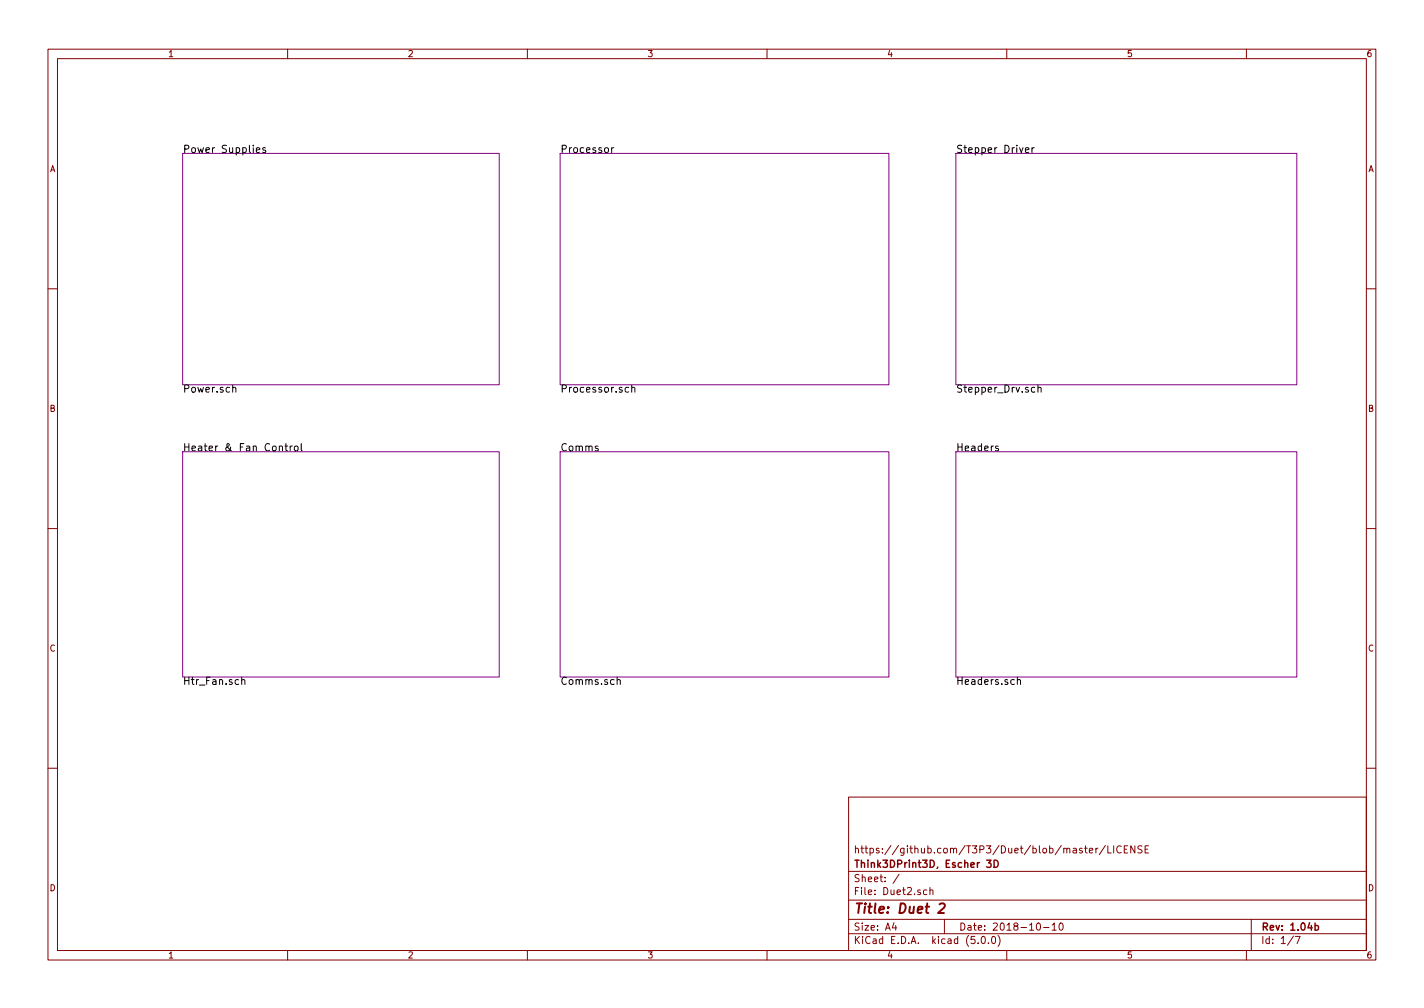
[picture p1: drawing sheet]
<svg xmlns="http://www.w3.org/2000/svg" width="297mm" height="210mm" viewBox="0 0 297 210" stroke-linecap="round" stroke-linejoin="round" font-family="sans-serif">
<g fill="none" stroke="#840000" stroke-width=".21">
<path d="M10 10.3h277v189.9h-277zM12 12.2h273v186.1h-273zM60 10.3v1.9M110 10.3v1.9M160 10.3v1.9M210 10.3v1.9M260 10.3v1.9M10 60.2h2M285 60.2h2M10 110.3h2M285 110.3h2M10 160.2h2"/>
<path d="M177 166.3h108v32h-108zM226.2 176.9h.6M226.4 176.4v1.3l.4 .2M227.2 177.4l.7-.1v-.3l-.4-.1-.3 .2 .1 .7h.6M228.6 176.9v1M229 176.9l-.4 .3M230.6 176.3l-1.3 2M231.1 176.4v1.5h.7M232.3 176.4v1.5M233.9 176.6a.71 .71 0 0 0-1 .5 .71 .71 0 0 0 .7 .8l.3-.1M234.5 177.1h.5M235.2 176.4h-.7v1.5h.7"/>
<path d="M236.7 176.4v1.5l-.8-1.5v1.5M238.2 176.5l-.6-.1-.2 .3v.3l.8 .4v.4l-.3 .1-.5-.1M238.9 177.1h.5M239.6 176.4h-.7v1.5h.7M285 160.2h2M60 198.3v1.9M110 198.3v1.9M160 198.3v1.9M177 194.8h108M177 191.8h108M177 187.8h108M177 181.8h108"/>
<path d="M186.5 192.5l-.4 1h1M186.8 193v1M187.6 182.3l-1.3 2M193.3 185.7l-.4-.1-.3 .3 .1 .6 .2 .1 .4-.1M194 185.7l.2-.1 .4 .1v.9M194 185.1v1.5M197 191.8v3M204 196.7v.1M204.8 195.5l.3-.2a.81 .81 0 0 1 .5 .8 .81 .81 0 0 1-.5 .7l-.3-.1-.1-.4zM206.2 196.7v.1M207 195.4l.3-.1a.86 .86 0 0 1-.1 1.5 1 1 0 0 1-.2-1.4zM208.2 195.1a1.71 1.71 0 0 1 0 2.3"/>
<path d="M210 198.3v1.9M216.3 192.7l.3-.2a.81 .81 0 0 1 .5 .8 .81 .81 0 0 1-.5 .7l-.3-.1-.1-.4zM217.7 193.5h1.1M219.5 193l.4-.5v1.5M219.5 194h.8M221.1 192.6l.2-.1a.8 .8 0 0 1 .5 .8 .8 .8 0 0 1-.5 .7 1 1 0 0 1-.2-1.4zM260 198.3v1.9M261 191.8v6.5M269.8 195.2l-1.2 2M270.2 195.3h1l-.6 1.5"/>
</g>
<path d="M205.8 179.4h.9l-.5 .6 .5 .1v.7l-.2 .1-.7-.1M207.4 179.4a.76 .76 0 0 1 .8 .8 .76 .76 0 0 1-.8 .7zM274.3 193.1l.4-.1 .3 .3v.6l-.3 .1-.4-.1M274.3 192.5v1.5" fill="none" stroke="#840000" stroke-width=".3"/>
<path d="M196 188.6l.3-.2h.5l.2 .2 .1 .4-.1 .3-1.3 1.1h1.2" fill="none" stroke="#840000" stroke-width=".41"/>
<path d="M38.1 32h66v48.3h-66zM116.8 32h68.6v48.3h-68.6zM199.4 32h71.1v48.3h-71.1zM38.1 94.2h66v47h-66zM116.8 94.2h68.6v47h-68.6zM199.4 94.2h71.1v47h-71.1z" fill="none" stroke="#840084" stroke-width=".21"/>
<g fill="none" stroke="#000" stroke-width=".21">
<path d="M53.5 31.3l.7-.1-.1-.3-.4-.1-.2 .2v.7h.6M55.4 30.9l-.4-.1-.2 .2 .1 .2 .5 .2v.3h-.6M127.6 30.8v1M128 30.8l-.4 .3M213.9 31.3l.7-.1v-.3l-.5-.1-.2 .2 .1 .7h.6M215.3 30.8v1M215.7 30.8l-.4 .3M48.5 80.9l.3-.1 .3 .1 .1 .9M58.3 93.2l.2-.2 .4 .1v1M59.4 93h.6M59.6 92.5v1.3l.4 .3M60.5 93v1.1"/>
<path d="M61 93l-.5 .3M61.5 93.2l.2-.2 .4 .2 .1 .5-.1 .3-.4 .1-.2-.2zM62.8 92.5v1.3l.3 .3M131.1 80.9l-.4-.1-.3 .3 .2 .6h.5M131.8 80.9l.2-.1 .4 .1v.9M131.8 80.3v1.5M208.2 93.1l-.3-.1-.3 .2 .1 .3 .5 .1v.4h-.6M215.8 80.9l-.4-.1-.3 .3 .2 .6h.5M216.5 80.9l.2-.1 .4 .1 .1 .9M216.5 80.3v1.5M50.4 141.9l.2-.1h.4l.1 1M50.4 141.2v1.6"/>
<path d="M128.7 141.9l.3-.1h.3l.1 1M128.7 141.2v1.6M212.2 141.9l.2-.1h.4l.1 1M212.2 141.2v1.6"/>
</g>
<text font-size="2.8" fill="#840000" x="178" y="190.5">Title: Duet 2</text>
<g font-size="2.1">
<text x="38.1" y="31.9">Power Supplies</text>
<text x="116.8" y="31.9">Processor</text>
<text x="199.4" y="31.9">Stepper Driver</text>
<text x="38.1" y="81.9">Power.sch</text>
<text x="116.8" y="81.9">Processor.sch</text>
<text x="199.4" y="81.9">Stepper_Drv.sch</text>
<text x="38.1" y="94.1">Heater &amp; Fan Control</text>
<text x="116.8" y="94.1">Comms</text>
<text x="199.4" y="94.1">Headers</text>
<text x="38.1" y="142.8">Htr_Fan.sch</text>
<text x="116.8" y="142.8">Comms.sch</text>
<text x="199.4" y="142.8">Headers.sch</text>
</g>
<g font-size="2.1" fill="#840000">
<text x="178" y="178">https://github.com/T3P3/Duet/blob/master/LICENSE</text>
<text x="178" y="184">Sheet: /</text>
<text x="178" y="181">Think3DPrint3D, Escher 3D</text>
<text x="178" y="186.7">File: Duet2.sch</text>
<text x="178" y="196.9">KiCad E.D.A. kicad (5.0.0)</text>
<text x="178" y="194.1">Size: A4</text>
<text x="200" y="194.1">Date: 2018-10-10</text>
<text x="263" y="194.1">Rev: 1.04b</text>
<text x="263" y="196.9">Id: 1/7</text>
</g>
<g font-size="1.8" fill="#840000">
<text x="35" y="11.9">1</text>
<text x="85" y="11.9">2</text>
<text x="135" y="11.9">3</text>
<text x="185" y="11.9">4</text>
<text x="235" y="11.9">5</text>
<text x="285" y="11.9">6</text>
<text x="10.4" y="35.9">A</text>
<text x="285.4" y="35.9">A</text>
<text x="10.4" y="85.9">B</text>
<text x="285.4" y="85.9">B</text>
<text x="10.4" y="135.9">C</text>
<text x="285.4" y="135.9">C</text>
<text x="10.4" y="185.9">D</text>
<text x="285.4" y="185.9">D</text>
<text x="35" y="199.9">1</text>
<text x="85" y="199.9">2</text>
<text x="135" y="199.9">3</text>
<text x="185" y="199.9">4</text>
<text x="235" y="199.9">5</text>
<text x="285" y="199.9">6</text>
</g>
</svg>
